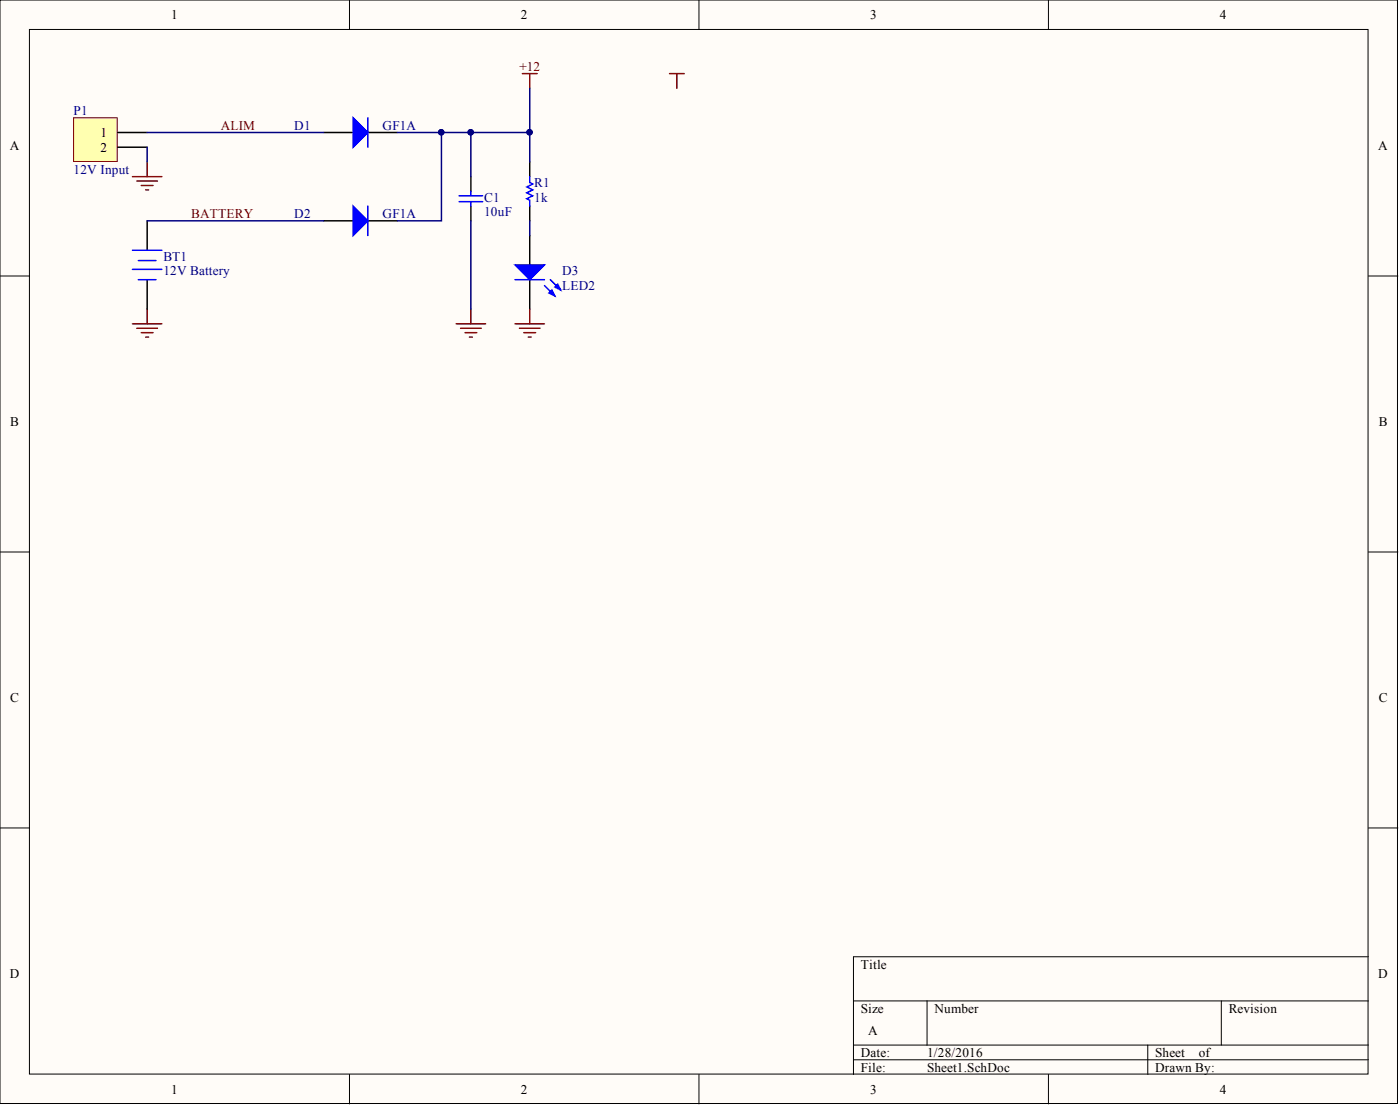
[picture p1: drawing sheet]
<svg xmlns="http://www.w3.org/2000/svg" width="241mm" height="190mm" viewBox="0 0 241 190" stroke-linecap="round" stroke-linejoin="round" font-family="sans-serif">
<g fill="#fffcf8" stroke="#000" stroke-width=".17">
<path d="M0 0h240.9v190.1h-240.9z"/>
<path d="M5.1 5.1h230.7v179.9h-230.7z"/>
</g>
<g fill="none" stroke="#000" stroke-width=".17">
<path d="M60.2 0v5.1M120.5 0v5.1M180.7 0v5.1M0 47.5h5.1M235.9 47.5h5M0 95.1h5.1M235.9 95.1h5M0 142.6h5.1M235.9 142.6h5M147.1 172.4h88.8M159.8 172.4v7.6M210.5 172.4v7.6"/>
<path d="M235.9 164.8h-88.8v20.3M60.2 185.1v5M120.5 185.1v5M147.1 180h88.8M147.1 182.5h88.8M180.7 185.1v5M197.8 180v5.1"/>
</g>
<path d="M12.7 20.3h7.5v7.5h-7.5z" fill="#ffffb0" stroke="#800000" stroke-width=".17"/>
<g fill="none" stroke="#000" stroke-width=".25">
<path d="M20.3 22.8h5.1M20.3 25.4h5.1M25.4 38v5.1M55.8 22.8h5.1M55.8 38h5.1M63.4 22.8h5.1M63.4 38h5.1M81.2 30.4v2.6M81.2 35.5v2.5M91.3 27.9v2.5M91.3 35.5v2.5M25.4 48.2v5"/>
<path d="M91.3 40.6v5M91.3 48.2v5"/>
</g>
<g fill="none" stroke="#800000" stroke-width=".25">
<path d="M90 12.7h2.6M91.3 12.7v2.5M115.4 12.7h2.5M116.7 12.7v2.5M22.8 30.4h5.1M23.6 31.2h3.5M24.3 31.9h2.1M25.1 32.7h.5M25.4 27.9v2.5M22.8 55.8h5.1M23.6 56.5h3.5M24.3 57.3h2.1"/>
<path d="M25.1 58.1h.5M25.4 53.2v2.6M78.6 55.8h5.1M79.4 56.5h3.5M80.1 57.3h2.1M80.9 58.1h.5M81.2 53.2v2.6M88.8 55.8h5M89.5 56.5h3.6M90.3 57.3h2M91.1 58.1h.5M91.3 53.2v2.6"/>
</g>
<g fill="#00f" stroke="#00f" stroke-width=".25">
<path d="M60.9 20.3l2.5 2.5-2.5 2.6z"/>
<path d="M60.9 35.5l2.5 2.5-2.5 2.6z"/>
<path d="M88.8 45.6h5l-2.5 2.6z"/>
<path d="M94.6 50.5l.5-.6 .5 1.1z"/>
<path d="M95.6 49.4l.5-.5 .5 1z"/>
</g>
<g fill="none" stroke="#00f" stroke-width=".25">
<path d="M63.4 20.3v5.1M63.4 35.5v5.1M79.1 33.7h4.1M79.1 34.7h4.1M81.2 33v.7M81.2 34.7v.8M91.3 30.4v1l.5 .3-1 .5 1 .5-1 .5 1 .5-1 .5 .5 .3v1M22.8 46.4h5.1M22.8 43.1h5.1M23.8 44.9h3.1M23.8 48.2h3.1M88.8 48.2h5"/>
<path d="M93.8 49.2l1.8 1.8M94.9 48.2l1.7 1.7"/>
</g>
<path d="M91.3 15.2v7.6h-22.8M25.4 22.8h30.4M25.4 38h30.4M25.4 25.4v2.5M76.1 22.8v15.2h-7.6M81.2 22.8v7.6M81.2 38v15.2M91.3 22.8v5.1M91.3 38v2.6" fill="none" stroke="#000080" stroke-width=".25"/>
<g fill="#000080" stroke="#000080" stroke-width=".17">
<circle cx="76" cy="22.8" r=".47"/>
<circle cx="81.1" cy="22.8" r=".47"/>
<circle cx="91.3" cy="22.8" r=".47"/>
</g>
<g font-size="2.3">
<text x="29.5" y="3.3">1</text>
<text x="89.8" y="3.3">2</text>
<text x="150" y="3.3">3</text>
<text x="210.3" y="3.3">4</text>
<text x="17.3" y="23.6">1</text>
<text x="1.7" y="25.8">A</text>
<text x="17.3" y="26.1">2</text>
<text x="237.6" y="25.8">A</text>
<text x="1.8" y="73.4">B</text>
<text x="237.6" y="73.4">B</text>
<text x="1.8" y="120.9">C</text>
<text x="237.6" y="120.9">C</text>
<text x="148.4" y="166.8">Title</text>
<text x="1.7" y="168.4">D</text>
<text x="237.6" y="168.4">D</text>
<text x="148.4" y="174.4">Size</text>
<text x="149.6" y="178.2">A</text>
<text x="161.1" y="174.4">Number</text>
<text x="211.8" y="174.4">Revision</text>
<text x="148.4" y="182">Date:</text>
<text x="148.4" y="184.6">File:</text>
<text x="159.8" y="182">1/28/2016</text>
<text x="159.8" y="184.6">Sheet1.SchDoc</text>
<text x="199.1" y="182">Sheet</text>
<text x="199.1" y="184.6">Drawn By:</text>
<text x="206.6" y="182">of</text>
<text x="29.5" y="188.4">1</text>
<text x="89.8" y="188.4">2</text>
<text x="150" y="188.4">3</text>
<text x="210.3" y="188.4">4</text>
</g>
<g font-size="2.3" fill="#800000">
<text x="89.5" y="12.2">+12</text>
<text x="38" y="22.3">ALIM</text>
<text x="33" y="37.5">BATTERY</text>
</g>
<g font-size="2.3" fill="#000080">
<text x="12.7" y="19.8">P1</text>
<text x="50.7" y="22.3">D1</text>
<text x="65.9" y="22.3">GF1A</text>
<text x="12.7" y="29.9">12V Input</text>
<text x="83.4" y="34.7">C1</text>
<text x="92.1" y="32.2">R1</text>
<text x="92.1" y="34.7">1k</text>
<text x="50.7" y="37.5">D2</text>
<text x="65.9" y="37.5">GF1A</text>
<text x="83.4" y="37.3">10uF</text>
<text x="28.2" y="44.9">BT1</text>
<text x="28.2" y="47.4">12V Battery</text>
<text x="96.9" y="47.4">D3</text>
<text x="96.9" y="49.9">LED2</text>
</g>
</svg>
